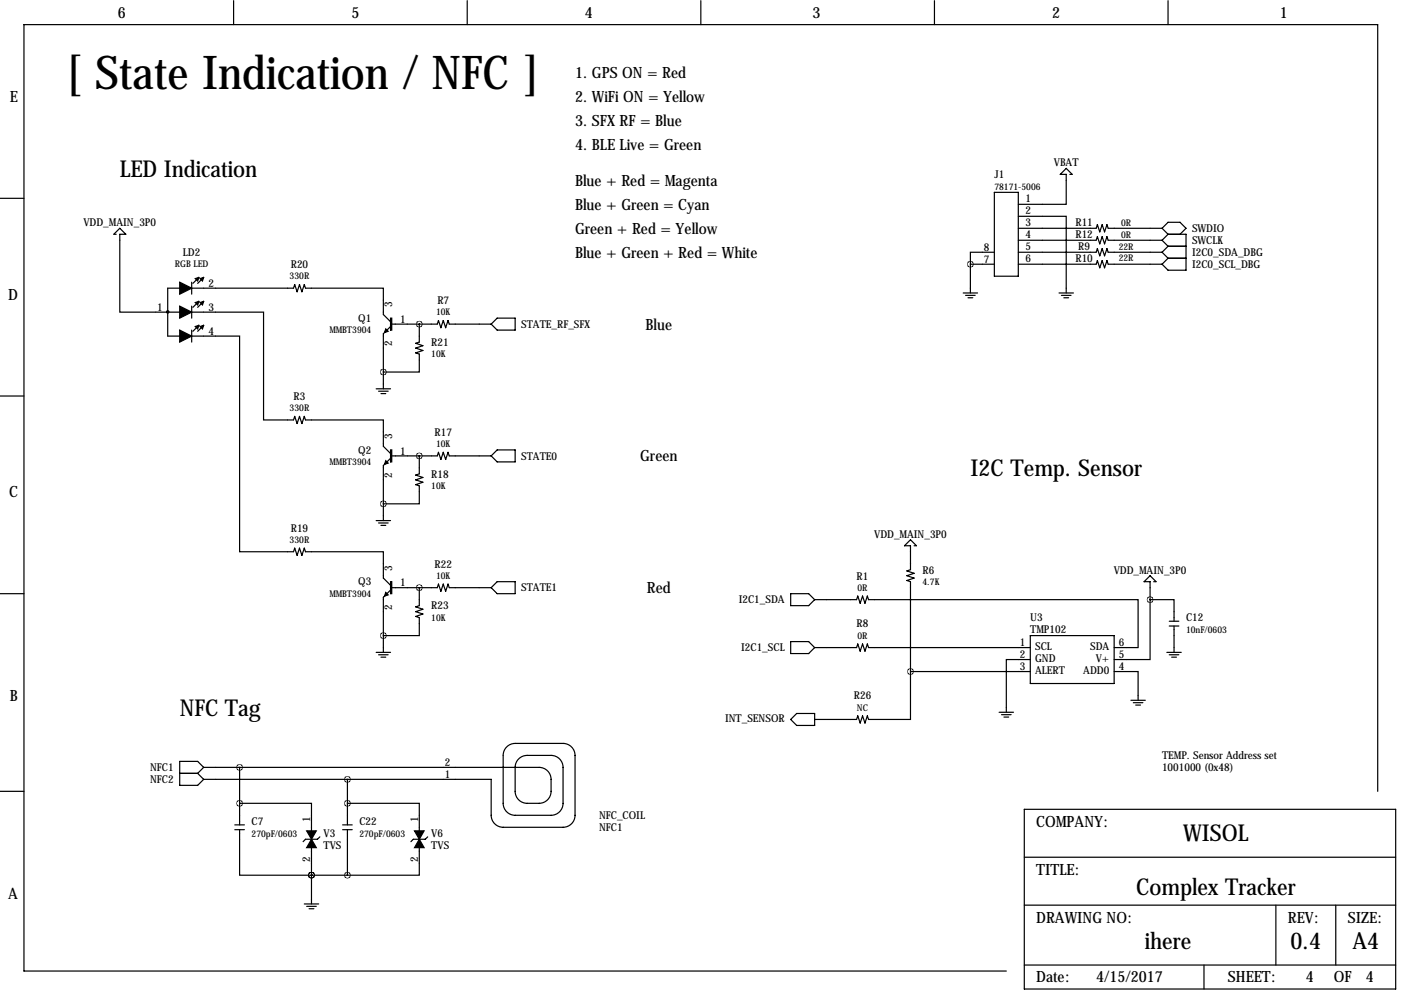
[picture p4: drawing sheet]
<svg xmlns="http://www.w3.org/2000/svg" width="297mm" height="211mm" viewBox="0 0 297 211" stroke-linecap="round" stroke-linejoin="round" font-family="sans-serif">
<g fill="none" stroke="#000" stroke-width=".25">
<path d="M49.5 .1v5.1M99.1 .1v5.1M148.6 .1v5.1M198.1 .1v5.1M247.6 .1v5.1M226.8 37h.5l-1.2-1.3-1.3 1.3h1.3v6.3h-10.2M0 42.1h5.1M24.6 49.7h-.5l1.3-1.3 1.3 1.3h-1.3v16.5h12.7M40.6 59.8v2.6M42.2 58.8l-1.3 1.3M43.2 58.8l-1.3 1.3M205.7 56h5.1"/>
<path d="M205.7 56v6.1M210.8 53.5h-5.1v2.5M210.8 40.8h5.1v17.8h-5.1zM215.9 45.9h10.2v16.2M215.9 48.4h16.5l.3-.8 .5 1.6 .5-1.6 .5 1.6 .5-1.6 .2 .8h11.5M215.9 50.9h16.5l.3-.7 .5 1.5 .5-1.5 .5 1.5 .5-1.5 .2 .7h11.5M215.9 53.5h16.5l.3-.8 .5 1.5 .5-1.5 .5 1.5 .5-1.5 .2 .8h11.5M215.9 56h16.5l.3-.7 .5 1.5 .5-1.5 .5 1.5 .5-1.5 .2 .7h11.5M246.4 53.5l1.2 1.3M246.4 48.4l1.2-1.3h2.6l1.3 1.3-1.3 1.3M246.4 48.4l1.2 1.3M246.4 50.9l1.2 1.3"/>
<path d="M247.6 49.7h3.9v7.6h-3.9l-1.2-1.3M247.6 54.8h3.9M247.6 52.2h3.9M247.6 52.2l-1.2 1.3M247.6 54.8l-1.2 1.2M247.6 49.7l-1.2 1.2M38.1 61.1h-2.5v10.2h2.5M40.6 61.1h21.6l.3-.8 .5 1.6 .5-1.6 .5 1.6 .5-1.6 .3 .8h16.5v5.6l1.5 1.5v-.2M40.6 66.2h15.3v22.8h6.3l.3-.7 .5 1.5 .5-1.5 .5 1.5 .5-1.5 .3 .7h16.5v5.6l1.5 1.6v-.3M40.6 71.3h10.2v45.7h11.4l.3-.8 .5 1.5 .5-1.5 .5 1.5 .5-1.5 .3 .8h16.5v5.6l1.5 1.5v-.3M40.6 64.9v2.6M40.6 70v2.5"/>
<path d="M42.2 63.9l-1.3 1.3M42.2 69l-1.3 1.2M43.2 63.9l-1.3 1.3M43.2 69l-1.3 1.2M82.8 69.2l-1.5 1.6v11.6M83.1 68.7h9.6l.3-.7 .5 1.5 .5-1.5 .5 1.5 .5-1.5 .2 .7h8.9M88.9 68.7v3.8l-.8 .3 1.6 .5-1.6 .5 1.6 .5-1.6 .5 .8 .3v3.8h-7.6M104.1 68.7l1.3-1.2h3.8v2.5h-3.8zM204.2 62.1h3.1M204.7 62.6h2.1M205.2 63.1h1M224.5 62.1h3.1"/>
<path d="M225 62.6h2.1M225.6 63.1h1M0 84h5.1M79.8 82.4h3M80.3 82.9h2M80.8 83.5h1M82.8 97.2l-1.5 1.5v11.7M83.1 96.7h9.6l.3-.8 .5 1.5 .5-1.5 .5 1.5 .5-1.5 .2 .8h8.9M88.9 96.7v3.8l-.8 .2 1.6 .5-1.6 .5 1.6 .5-1.6 .6 .8 .2v3.8h-7.6M105.4 95.4h3.8v2.5h-3.8l-1.3-1.2zM79.8 110.4h3M80.3 110.9h2"/>
<path d="M80.8 111.4h1M193.8 115.7h.5l-1.3-1.3-1.2 1.3h1.2v5.1l-.7 .2 1.5 .6-1.5 .5 1.5 .5-1.5 .5 .7 .2v19.1M0 125.9h5.1M79.8 138.3h3M80.3 138.8h2M80.8 139.3h1M82.8 125.1l-1.5 1.5v11.7M83.1 124.6h9.6l.3-.8 .5 1.6 .5-1.6 .5 1.6 .5-1.6 .2 .8h8.9M88.9 124.6v3.8l-.8 .3 1.6 .5-1.6 .5 1.6 .5-1.6 .5 .8 .3v3.8h-7.6M105.4 123.3h3.8v2.6h-3.8l-1.3-1.3zM167.6 125.9h3.8l1.3 1.2-1.3 1.3h-3.8zM167.6 136h3.8l1.3 1.3-1.3 1.3h-3.8z"/>
<path d="M172.7 127.1h8.9l.3-.7 .5 1.5 .5-1.5 .5 1.5 .5-1.5 .2 .7h57.2v10.2h-5.1M172.7 137.3h8.9l.3-.8 .5 1.6 .5-1.6 .5 1.6 .5-1.6 .2 .8h34.3M218.4 139.8h-5v11.2M218.4 134.8h17.8v10.1h-17.8zM243.8 127.1v12.7h-7.6M243.8 127.1h5.1v4.6M244.6 123.3h.5l-1.3-1.2-1.2 1.2h1.2v3.8M247.4 138.3h3M247.9 131.7h2M247.9 132.7h2M247.9 138.8h2M248.4 139.3h1"/>
<path d="M248.9 132.7v5.6M168.9 151.3h3.8v2.5h-3.8l-1.3-1.3zM193 142.4v10.1h-8.9l-.2-.7-.5 1.5-.5-1.5-.5 1.5-.5-1.5-.3 .7h-8.9M193 142.4h25.4M211.8 151h3.1M212.3 151.5h2.1M212.9 152h1M236.2 142.4h5.1v6.1M239.8 148.5h3M240.3 149h2M240.8 149.5h1M0 167.8h5.1"/>
<path d="M38.1 164h3.8M41.9 164l1.3 1.2M43.2 162.7h71.1a2.54 2.54 0 0 1 2.5 2.5v2.6a2.54 2.54 0 0 1-2.5 2.5h-2.5a2.54 2.54 0 0 1-2.6-2.5v-5.1a2.54 2.54 0 0 1 2.6-2.5h5a2.54 2.54 0 0 1 2.6 2.5v7.6a2.54 2.54 0 0 1-2.6 2.6h-7.6a2.54 2.54 0 0 1-2.5-2.6v-10.1a2.54 2.54 0 0 1 2.5-2.6h10.2a2.54 2.54 0 0 1 2.5 2.6v12.7a2.54 2.54 0 0 1-2.5 2.5h-12.7a2.54 2.54 0 0 1-2.6-2.5v-7.7h-60.9M43.2 162.7l-1.3-1.3h-3.8v5.1h3.8l1.3-1.3M43.2 162.7l-1.3 1.3M49.8 174.9h2M49.8 175.9h2M50.8 170.3h15.2v5.9M50.8 175.9v9.7h15.2M50.8 162.7v12.2M66 179.7v12M67.8 177.4l-.5 .5h-2.5l-.5 .5"/>
<path d="M72.6 174.9h2.1M72.6 175.9h2.1M73.7 170.3h15.2v5.9M73.7 165.2v9.7M73.7 175.9v9.7M88.9 179.7v5.9h-15.2M90.7 177.4l-.5 .5h-2.6l-.5 .5M217.2 171.6h78.7v38.1h-78.7zM292.1 167.8v-162.6h-287v200.7h208.3M64.5 191.7h3.1M65 192.2h2.1M65.5 192.7h1"/>
<path d="M66 185.6h.1M66 185.6h7.7M217.2 191.9h78.7M217.2 181.8h78.7M270.5 191.9v12.7M283.2 191.9v12.7M217.2 204.6h78.7M255.3 204.6v5.1"/>
<circle cx="35.6" cy="66.1" r=".25"/>
</g>
<g fill="#000" stroke="#000" stroke-width=".25">
<path d="M38.1 59.8l2.5 1.3-2.5 1.3zM41.4 59.1l.8-.3-.3 .8zM42.4 59.1l.8-.3-.3 .8zM38.1 64.9l2.5 1.3-2.5 1.3zM38.1 70l2.5 1.3-2.5 1.2zM41.4 64.1l.8-.2-.3 .8zM41.4 69.2l.8-.2-.3 .7zM42.4 64.1l.8-.2-.3 .8zM42.4 69.2l.8-.2-.3 .7zM81.8 69.7l.5 .5-.8 .3zM82.8 67.5h.3v2.5h-.3zM81.8 97.7l.5 .5-.8 .2z"/>
<path d="M82.8 95.4h.3v2.5h-.3zM81.8 125.6l.5 .5-.8 .3zM82.8 123.3h.3v2.6h-.3zM65 176.2h2.1l-1.1 1.7zM66 177.9l1.1 1.8h-2.1zM87.9 176.2h2l-1 1.7zM88.9 177.9l1 1.8h-2z"/>
</g>
<path d="M81.2 78.9a.05 .05 0 0 0 .1 0 .05 .05 0 0 0-.1 0zM81.2 106.8a.05 .05 0 0 0 .1 0 .05 .05 0 0 0-.1 0zM81.2 134.8a.05 .05 0 0 0 .1 0 .05 .05 0 0 0-.1 0zM73.6 165.2a.05 .05 0 0 0 .1 0 .05 .05 0 0 0-.1 0zM73.6 170.3a.05 .05 0 0 0 .1 0 .05 .05 0 0 0-.1 0zM73.6 185.6a.05 .05 0 0 0 .1 0 .05 .05 0 0 0-.1 0zM243.8 127.1a.05 .05 0 0 0 .1 0 .05 .05 0 0 0-.1 0zM193 142.4a.05 .05 0 0 0 .1 0 .05 .05 0 0 0-.1 0zM66 185.6a.05 .05 0 0 0 .1 0 .05 .05 0 0 0-.1 0zM66 185.6a.05 .05 0 0 0 .1 0 .05 .05 0 0 0-.1 0zM205.7 56a.05 .05 0 0 0 .1 0 .05 .05 0 0 0-.1 0z" fill="#000" stroke="#000" stroke-width="1.3"/>
<text font-size="9.9" x="14" y="18.8">[ State Indication / NFC ]</text>
<g font-size="4.9">
<text x="25.4" y="37.4">LED Indication</text>
<text x="205.7" y="100.9">I2C Temp. Sensor</text>
<text x="38.1" y="151.7">NFC Tag</text>
<text x="250.9" y="178.4">WISOL</text>
<text x="240.9" y="189.8">Complex Tracker</text>
<text x="242.7" y="201.3">ihere</text>
<text x="273.6" y="201.3">0.4</text>
<text x="286.7" y="201.3">A4</text>
</g>
<g font-size="3.3">
<text x="25" y="3.8">6</text>
<text x="74.5" y="3.8">5</text>
<text x="124" y="3.8">4</text>
<text x="172.3" y="3.8">3</text>
<text x="223.1" y="3.8">2</text>
<text x="271.3" y="3.8">1</text>
<text x="121.9" y="16.5">1. GPS ON = Red</text>
<text x="2.1" y="21.6">E</text>
<text x="121.9" y="21.6">2. WiFi ON = Yellow</text>
<text x="121.9" y="26.7">3. SFX RF = Blue</text>
<text x="121.9" y="31.8">4. BLE Live = Green</text>
<text x="121.9" y="39.4">Blue + Red = Magenta</text>
<text x="121.9" y="44.5">Blue + Green = Cyan</text>
<text x="121.9" y="49.6">Green + Red = Yellow</text>
<text x="121.9" y="54.6">Blue + Green + Red = White</text>
<text x="1.7" y="63.5">D</text>
<text x="136.9" y="69.9">Blue</text>
<text x="135.7" y="97.8">Green</text>
<text x="1.9" y="105.4">C</text>
<text x="137.2" y="125.8">Red</text>
<text x="2.1" y="148.6">B</text>
<text x="219.7" y="175.3">COMPANY:</text>
<text x="219.7" y="185.4">TITLE:</text>
<text x="1.7" y="190.5">A</text>
<text x="219.7" y="195.6">DRAWING NO:</text>
<text x="273.1" y="195.6">REV:</text>
<text x="285.8" y="195.6">SIZE:</text>
<text x="219.7" y="208.3">Date:</text>
<text x="232.4" y="208.3">4/15/2017</text>
<text x="260.4" y="208.3">SHEET:</text>
<text x="276.9" y="208.3">4</text>
<text x="282.8" y="208.3">OF</text>
<text x="289.6" y="208.3">4</text>
</g>
<g font-size="2.3">
<text x="223.4" y="35.2">VBAT</text>
<text x="210.8" y="37.8">J1</text>
<text x="17.7" y="47.9">VDD_MAIN_3P0</text>
<text x="217.4" y="42.8">1</text>
<text x="217.4" y="45.4">2</text>
<text x="217.4" y="47.9">3</text>
<text x="228" y="47.9">R11</text>
<text x="208.6" y="53.2">8</text>
<text x="217.4" y="50.4">4</text>
<text x="217.4" y="53">5</text>
<text x="228" y="50.5">R12</text>
<text x="228.6" y="53">R9</text>
<text x="252.7" y="49.2">SWDIO</text>
<text x="252.7" y="51.7">SWCLK</text>
<text x="38.8" y="54.3">LD2</text>
<text x="61.7" y="56.8">R20</text>
<text x="208.6" y="55.8">7</text>
<text x="217.4" y="55.5">6</text>
<text x="228" y="55.6">R10</text>
<text x="252.7" y="54.3">I2C0_SDA_DBG</text>
<text x="252.7" y="56.8">I2C0_SCL_DBG</text>
<text x="33.4" y="65.9">1</text>
<text x="44.2" y="60.8">2</text>
<text x="44.2" y="65.9">3</text>
<text x="83.1" y="65.2" transform="rotate(-90 83.1 65.2)">3</text>
<text x="92.7" y="64.4">R7</text>
<text x="44.2" y="71">4</text>
<text x="76" y="68.3">Q1</text>
<text x="84.8" y="68.5">1</text>
<text x="110.5" y="69.5">STATE_RF_SFX</text>
<text x="83.1" y="73.5" transform="rotate(-90 83.1 73.5)">2</text>
<text x="91.4" y="73.3">R21</text>
<text x="62.2" y="84.8">R3</text>
<text x="83.1" y="93.1" transform="rotate(-90 83.1 93.1)">3</text>
<text x="92.1" y="92.4">R17</text>
<text x="76" y="96.2">Q2</text>
<text x="83.1" y="101.4" transform="rotate(-90 83.1 101.4)">2</text>
<text x="84.8" y="96.4">1</text>
<text x="91.4" y="101.3">R18</text>
<text x="110.5" y="97.5">STATE0</text>
<text x="61.7" y="112.7">R19</text>
<text x="185.3" y="114">VDD_MAIN_3P0</text>
<text x="76" y="124.1">Q3</text>
<text x="83.1" y="121" transform="rotate(-90 83.1 121)">3</text>
<text x="84.8" y="124.3">1</text>
<text x="92.1" y="120.3">R22</text>
<text x="110.5" y="125.4">STATE1</text>
<text x="181.6" y="122.9">R1</text>
<text x="195.6" y="121.6">R6</text>
<text x="236.1" y="121.6">VDD_MAIN_3P0</text>
<text x="83.1" y="129.3" transform="rotate(-90 83.1 129.3)">2</text>
<text x="91.4" y="129.2">R23</text>
<text x="156.6" y="127.9">I2C1_SDA</text>
<text x="218.4" y="131.8">U3</text>
<text x="251.5" y="131.8">C12</text>
<text x="181.6" y="133">R8</text>
<text x="216.2" y="137">1</text>
<text x="218.4" y="134.3">TMP102</text>
<text x="219.5" y="137.9">SCL</text>
<text x="231.1" y="137.9">SDA</text>
<text x="237.2" y="137">6</text>
<text x="157.1" y="138.1">I2C1_SCL</text>
<text x="216.2" y="139.6">2</text>
<text x="216.2" y="142.1">3</text>
<text x="219.5" y="140.4">GND</text>
<text x="219.5" y="142.9">ALERT</text>
<text x="229.7" y="142.9">ADD0</text>
<text x="232.3" y="140.4">V+</text>
<text x="237.2" y="142.1">4</text>
<text x="237.2" y="139.6">5</text>
<text x="181" y="148.3">R26</text>
<text x="153.7" y="153.1">INT_SENSOR</text>
<text x="246.4" y="161">TEMP. Sensor Address set</text>
<text x="31.8" y="166">NFC2</text>
<text x="31.8" y="163.5">NFC1</text>
<text x="94.3" y="165">1</text>
<text x="94.3" y="162.4">2</text>
<text x="246.4" y="163.5">1001000 (0x48)</text>
<text x="127" y="173.7">NFC_COIL</text>
<text x="53.3" y="174.9">C7</text>
<text x="65.8" y="174.4" transform="rotate(-90 65.8 174.4)">1</text>
<text x="68.6" y="177.5">V3</text>
<text x="76.2" y="174.9">C22</text>
<text x="88.6" y="174.4" transform="rotate(-90 88.6 174.4)">1</text>
<text x="91.4" y="177.5">V6</text>
<text x="127" y="176.2">NFC1</text>
<text x="65.8" y="182.7" transform="rotate(-90 65.8 182.7)">2</text>
<text x="68.6" y="180">TVS</text>
<text x="88.6" y="182.7" transform="rotate(-90 88.6 182.7)">2</text>
<text x="91.4" y="180">TVS</text>
</g>
<g font-size="2">
<text x="210.8" y="40.2">78171-5006</text>
<text x="237.7" y="47.8">0R</text>
<text x="237.2" y="52.9">22R</text>
<text x="237.7" y="50.4">0R</text>
<text x="37.1" y="56.7">RGB LED</text>
<text x="61.4" y="59.3">330R</text>
<text x="237.2" y="55.4">22R</text>
<text x="69.8" y="70.7">MMBT3904</text>
<text x="92.5" y="66.9">10K</text>
<text x="91.4" y="75.8">10K</text>
<text x="61.4" y="87.2">330R</text>
<text x="92.5" y="94.8">10K</text>
<text x="69.8" y="98.6">MMBT3904</text>
<text x="91.4" y="103.7">10K</text>
<text x="61.4" y="115.1">330R</text>
<text x="92.5" y="122.8">10K</text>
<text x="181.8" y="125.3">0R</text>
<text x="195.6" y="124">4.7K</text>
<text x="69.8" y="126.6">MMBT3904</text>
<text x="91.4" y="131.6">10K</text>
<text x="181.8" y="135.5">0R</text>
<text x="251.5" y="134.2">10nF/0603</text>
<text x="181.7" y="150.7">NC</text>
<text x="53.3" y="177.4">270pF/0603</text>
<text x="76.2" y="177.4">270pF/0603</text>
</g>
</svg>
